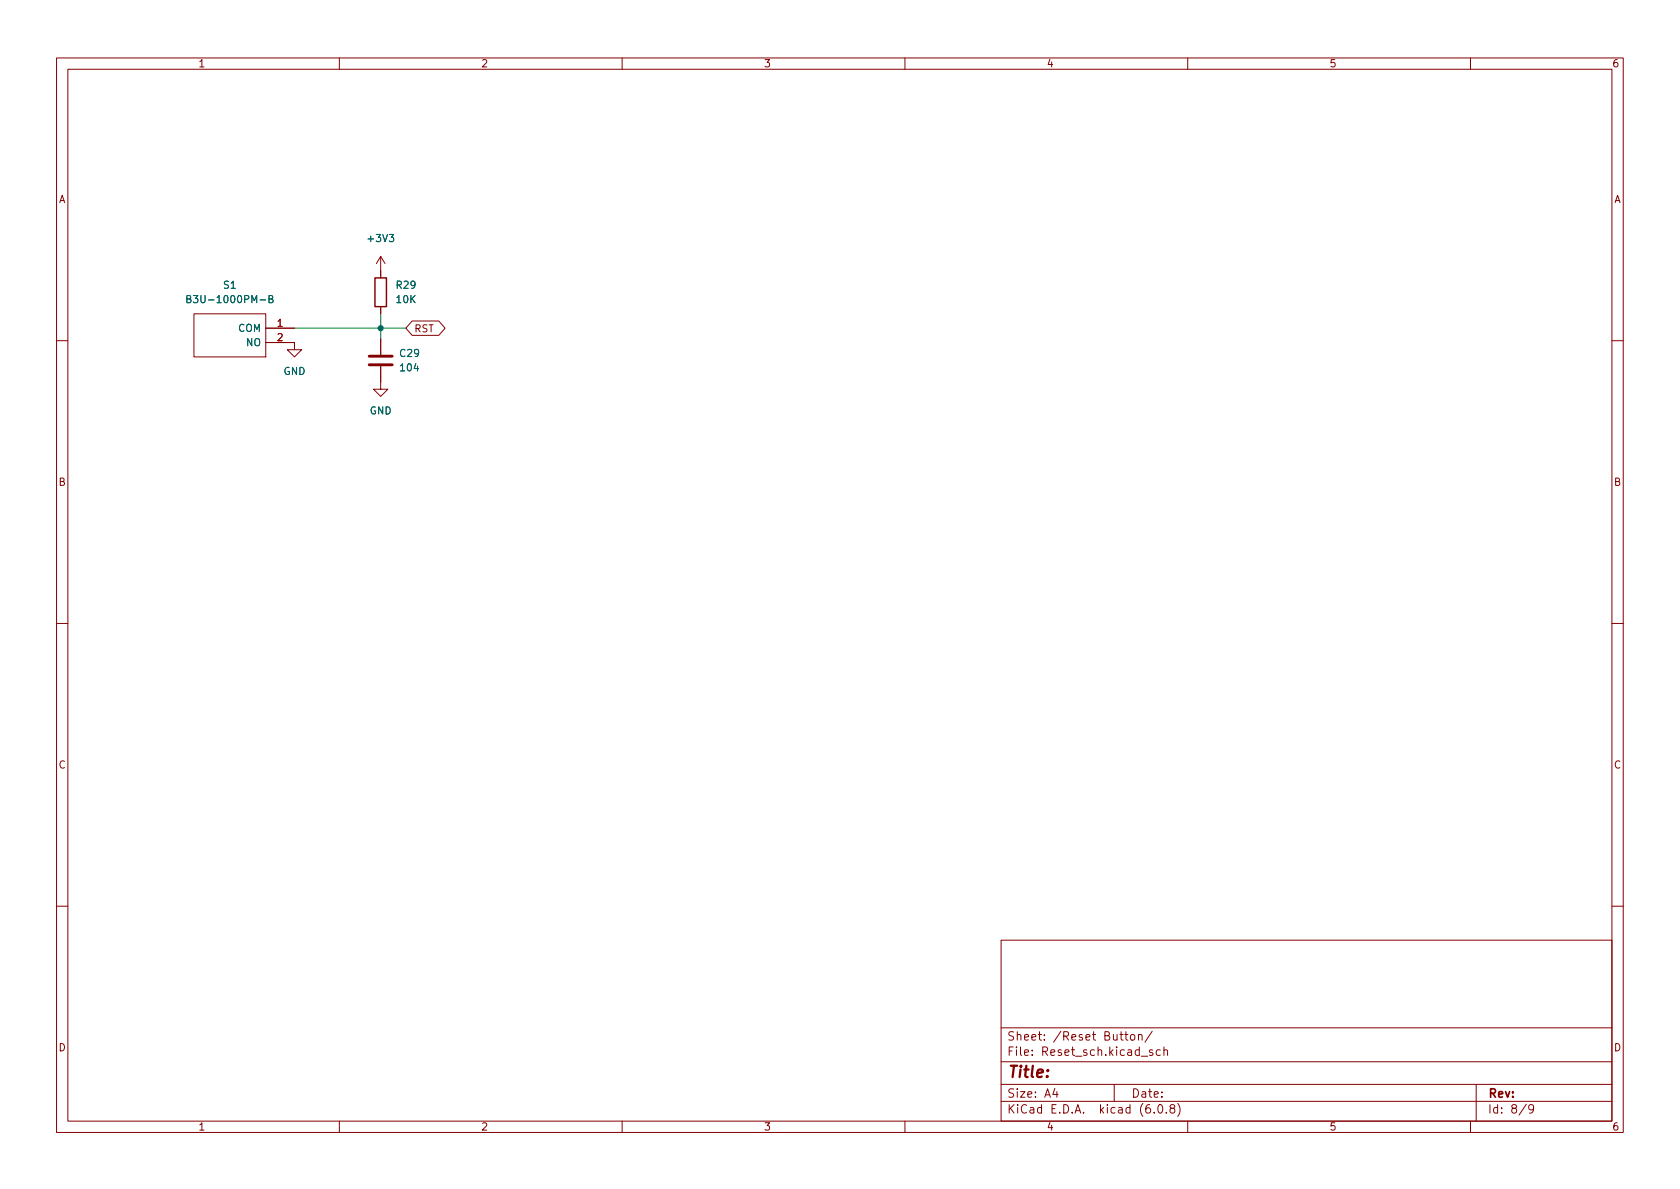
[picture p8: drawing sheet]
<svg xmlns="http://www.w3.org/2000/svg" width="297mm" height="210mm" viewBox="0 0 297 210" stroke-linecap="round" stroke-linejoin="round" font-family="sans-serif">
<g fill="none" stroke="#840000" stroke-width=".18">
<path d="M10 10.2h277v190.1h-277zM12 12.2h273v186.1h-273zM60 10.2v2M110 10.2v2M160 10.2v2M210 10.2v2M260 10.2v2M34.3 55.5h12.7v7.6h-12.7zM47 58h5.1M67.3 45.3v3.8M67.3 54.2v1.3M67.3 59.9v2.8"/>
<path d="M67.3 45.3l-.8 1.3M67.3 45.3l.8 1.3M72.9 56.8h4.7l1.1 1.2-1.1 1.3h-4.7l-1.1-1.3zM10 60.2h2M47 60.6h5.1v1.2h1.2l-1.2 1.3-1.3-1.3h1.3M67.3 64.8v4h1.3l-1.3 1.3-1.3-1.3h1.3M285 60.2h2M10 110.2h2M285 110.2h2M10 160.2h2M177 166.3h108v32h-108zM285 160.2h2"/>
<path d="M60 198.3v2M110 198.3v2M160 198.3v2M177 194.8h108M177 191.8h108M177 187.8h108M177 181.8h108M186.5 192.5l-.4 1h1M186.9 193v1M197 191.8v3M198.9 182.9h.5M199.1 182.4v1.3l.3 .2"/>
<path d="M199.9 183.1l.2-.2 .5 .2v.5l-.1 .3h-.4l-.2-.1zM201.3 183.1l.2-.2 .4 .1v.9M201.3 182.9v1M201.8 186.8h1.1M203.7 182.4l-1.3 1.9M203.8 185.7l-.4-.1-.2 .2 .1 .3 .5 .1v.4h-.6M204.1 196.7v.1M204.9 195.4l.2-.1a.81 .81 0 0 1 .6 .7 .81 .81 0 0 1-.3 .8h-.2a.81 .81 0 0 1-.6-.6 .81 .81 0 0 1 .3-.8zM205.1 185.7l-.4-.1-.3 .3v.4l.2 .3h.5M205.8 185.8l.2-.2 .4 .1v.9M205.8 185.1v1.5M206.2 196.7v.1"/>
<path d="M207.1 196l-.2-.3v-.2l.2-.2 .5 .1 .1 .2-.1 .2-.6 .2-.1 .3v.4l.2 .1h.5l.1-.3-.1-.4-.2-.1M208.2 195.1a1.72 1.72 0 0 1 0 2.3M210 198.3v2M260 198.3v2M261 191.8v6.5M269.9 195.3l-1.3 1.9M271.2 196l-.3 .3h-.3l-.3-.3 .1-.6 .5-.1 .2 .2a.99 .99 0 0 1-.4 1.3h-.3"/>
</g>
<path d="M66.3 49.1h2v5.1h-2z" fill="none" stroke="#840000" stroke-width=".25"/>
<path d="M65.3 64.5h4M65.3 63h4" fill="none" stroke="#840000" stroke-width=".51"/>
<path d="M33.1 52.9l.5-.1 .1-.2v-.2l-.6-.1v1.2h.4l.2-.1 .1-.3-.3-.2M47.6 52.9l.5-.1 .1-.2v-.2l-.6-.1v1.2h.4l.2-.1 .1-.3-.3-.2" fill="none" stroke="#006464" stroke-width=".18"/>
<path d="M52.1 58h19.7M67.3 55.5v4.4" fill="none" stroke="#009600" stroke-width=".18"/>
<circle cx="67.3" cy="58" r=".46" fill="#009600" stroke="#009600" stroke-width=".18"/>
<text font-size="2.8" fill="#840000" x="178" y="190.6">Title:</text>
<g font-size="2.1" fill="#840000">
<text x="178" y="184">Sheet: /Reset Button/</text>
<text x="178" y="186.7">File: Reset_sch.kicad_sch</text>
<text x="178" y="196.9">KiCad E.D.A. kicad (6.0.8)</text>
<text x="178" y="194.1">Size: A4</text>
<text x="200" y="194.1">Date:</text>
<text x="263" y="194.1">Rev:</text>
<text x="263" y="196.9">Id: 8/9</text>
</g>
<g font-size="1.8" fill="#840000">
<text x="35" y="11.9">1</text>
<text x="85" y="11.9">2</text>
<text x="135" y="11.9">3</text>
<text x="185" y="11.9">4</text>
<text x="235" y="11.9">5</text>
<text x="285" y="11.9">6</text>
<text x="10.3" y="35.9">A</text>
<text x="285.3" y="35.9">A</text>
<text x="73.2" y="58.8">RST</text>
<text x="10.3" y="85.9">B</text>
<text x="285.3" y="85.9">B</text>
<text x="10.3" y="135.9">C</text>
<text x="285.3" y="135.9">C</text>
<text x="10.3" y="185.9">D</text>
<text x="285.3" y="185.9">D</text>
<text x="35" y="199.9">1</text>
<text x="85" y="199.9">2</text>
<text x="135" y="199.9">3</text>
<text x="185" y="199.9">4</text>
<text x="235" y="199.9">5</text>
<text x="285" y="199.9">6</text>
</g>
<g font-size="1.8" fill="#006464">
<text x="65.2" y="42.8">+3V3</text>
<text x="34.4" y="53.6">B3U-1000PM-B</text>
<text x="39.6" y="51">S1</text>
<text x="70.2" y="51">R29</text>
<text x="70.2" y="53.6">10K</text>
<text x="42.1" y="58.7">COM</text>
<text x="43.6" y="61.2">NO</text>
<text x="70.8" y="63.1">C29</text>
<text x="70.9" y="65.7">104</text>
<text x="50.1" y="66.3">GND</text>
<text x="65.3" y="73.3">GND</text>
</g>
<g font-size="1.8" fill="#a90000">
<text x="49" y="57.8">1</text>
<text x="49" y="60.3">2</text>
</g>
</svg>
